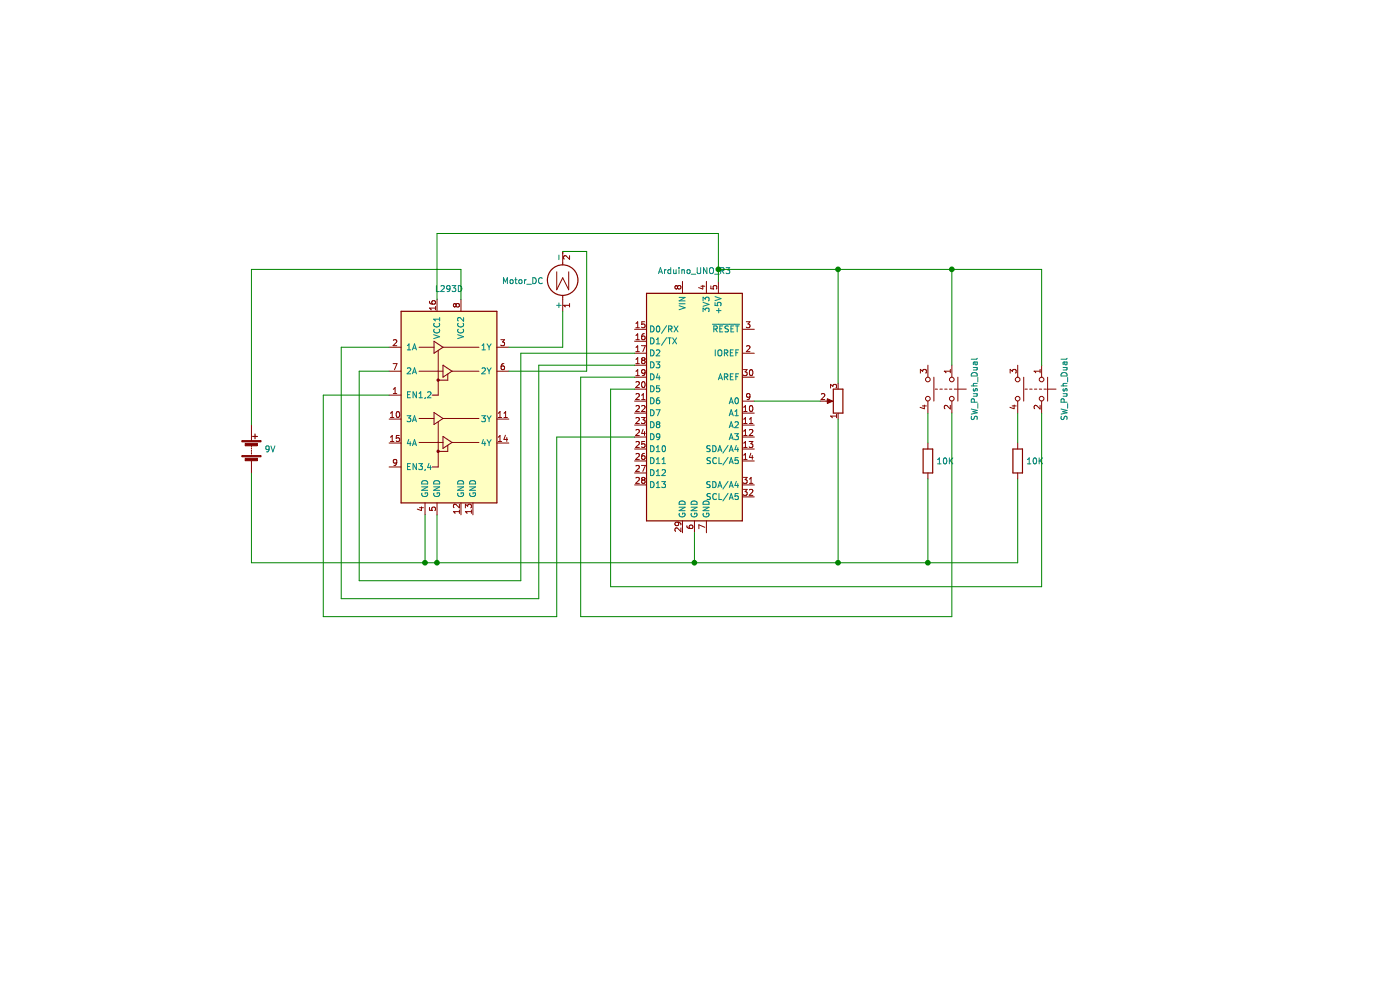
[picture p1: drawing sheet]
EESchema Schematic File Version 4
EELAYER 30 0
EELAYER END
$Descr A4 11693 8268
encoding utf-8
Sheet 1 1
Title ""
Date ""
Rev ""
Comp ""
Comment1 ""
Comment2 ""
Comment3 ""
Comment4 ""
$EndDescr
$Comp
L MCU_Module:Arduino_UNO_R3 A?
U 1 1
P 5800 3350
F 0 "A?" H 5800 4531 50  0001 C CNN
F 1 "Arduino_UNO_R3" H 5800 4439 50  0000 C CNN
F 2 "Module:Arduino_UNO_R3" H 5800 3350 50  0001 C CIN
F 3 "https://www.arduino.cc/en/Main/arduinoBoardUno" H 5800 3350 50  0001 C CNN
	1    5800 3350
	1    0    0    -1  
$EndComp
$Comp
L Driver_Motor:L293D U?
U 1 1
P 3750 3500
F 0 "U?" H 3750 4681 50  0001 C CNN
F 1 "L293D" H 3750 4589 50  0000 C CNN
F 2 "Package_DIP:DIP-16_W7.62mm" H 4000 2750 50  0001 L CNN
F 3 "http://www.ti.com/lit/ds/symlink/l293.pdf" H 3450 4200 50  0001 C CNN
	1    3750 3500
	1    0    0    -1  
$EndComp
$Comp
L Motor:Motor_DC M?
U 1 1
P 4700 2400
F 0 "M?" H 4858 2396 50  0001 L CNN
F 1 "Motor_DC" H 4858 2350 50  0000 L CNN
F 2 "" H 4700 2310 50  0001 C CNN
F 3 "~" H 4700 2310 50  0001 C CNN
	1    4700 2400
	-1   0    0    1   
$EndComp
$Comp
L Device:Battery BT?
U 1 1
P 2100 3750
F 0 "BT?" H 2208 3796 50  0001 L CNN
F 1 "9V" H 2208 3750 50  0000 L CNN
F 2 "" V 2100 3810 50  0001 C CNN
F 3 "~" V 2100 3810 50  0001 C CNN
	1    2100 3750
	1    0    0    -1  
$EndComp
$Comp
L Device:R R?
U 1 1
P 7750 3850
F 0 "R?" H 7820 3896 50  0001 L CNN
F 1 "10K" H 7820 3850 50  0000 L CNN
F 2 "" V 7680 3850 50  0001 C CNN
F 3 "~" H 7750 3850 50  0001 C CNN
	1    7750 3850
	1    0    0    -1  
$EndComp
$Comp
L Switch:SW_Push_Dual SW?
U 1 1
P 8700 3250
F 0 "SW?" H 8700 3535 50  0001 C CNN
F 1 "SW_Push_Dual" H 8700 3443 50  0000 C CNN
F 2 "" H 8700 3450 50  0001 C CNN
F 3 "~" H 8700 3450 50  0001 C CNN
	1    8700 3250
	0    1    1    0   
$EndComp
$Comp
L Device:R_POT RV?
U 1 1
P 7000 3350
F 0 "RV?" H 6931 3396 50  0001 R CNN
F 1 "R_POT" H 6931 3305 50  0001 R CNN
F 2 "" H 7000 3350 50  0001 C CNN
F 3 "~" H 7000 3350 50  0001 C CNN
	1    7000 3350
	-1   0    0    1   
$EndComp
$Comp
L Switch:SW_Push_Dual SW?
U 1 1
P 7950 3250
F 0 "SW?" H 7950 3535 50  0001 C CNN
F 1 "SW_Push_Dual" H 7950 3443 50  0000 C CNN
F 2 "" H 7950 3450 50  0001 C CNN
F 3 "~" H 7950 3450 50  0001 C CNN
	1    7950 3250
	0    1    1    0   
$EndComp
$Comp
L Device:R R?
U 1 1
P 8500 3850
F 0 "R?" H 8570 3896 50  0001 L CNN
F 1 "10K" H 8570 3850 50  0000 L CNN
F 2 "" V 8430 3850 50  0001 C CNN
F 3 "~" H 8500 3850 50  0001 C CNN
	1    8500 3850
	1    0    0    -1  
$EndComp
Wire Wire Line
	6000 2350 6000 2250
Wire Wire Line
	6000 2250 7000 2250
Wire Wire Line
	7950 2250 7950 3050
Wire Wire Line
	7950 2250 8700 2250
Wire Wire Line
	8700 2250 8700 3050
Connection ~ 7950 2250
Wire Wire Line
	8500 3450 8500 3700
Wire Wire Line
	7750 3450 7750 3700
Connection ~ 7000 2250
Wire Wire Line
	7000 2250 7950 2250
Wire Wire Line
	7000 2250 7000 3200
Wire Wire Line
	6300 3350 6850 3350
Wire Wire Line
	8500 4000 8500 4700
Wire Wire Line
	8500 4700 7750 4700
Wire Wire Line
	5800 4700 5800 4450
Wire Wire Line
	7750 4000 7750 4700
Connection ~ 7750 4700
Wire Wire Line
	7750 4700 7000 4700
Wire Wire Line
	7000 3500 7000 4700
Connection ~ 7000 4700
Wire Wire Line
	7000 4700 5800 4700
Wire Wire Line
	8700 3450 8700 4900
Wire Wire Line
	8700 4900 5100 4900
Wire Wire Line
	5100 4900 5100 3250
Wire Wire Line
	5100 3250 5300 3250
Wire Wire Line
	7950 3450 7950 5150
Wire Wire Line
	4850 5150 4850 3150
Wire Wire Line
	4850 3150 5300 3150
Wire Wire Line
	4850 5150 7950 5150
Wire Wire Line
	3550 4300 3550 4700
Wire Wire Line
	3550 4700 3650 4700
Connection ~ 5800 4700
Wire Wire Line
	3650 4300 3650 4700
Connection ~ 3650 4700
Wire Wire Line
	3650 4700 5800 4700
Wire Wire Line
	3250 3300 2700 3300
Wire Wire Line
	2700 3300 2700 5150
Wire Wire Line
	2700 5150 4650 5150
Wire Wire Line
	4650 5150 4650 3650
Wire Wire Line
	4650 3650 5300 3650
Wire Wire Line
	3250 2900 2850 2900
Wire Wire Line
	2850 2900 2850 5000
Wire Wire Line
	2850 5000 4500 5000
Wire Wire Line
	4500 5000 4500 3050
Wire Wire Line
	4500 3050 5300 3050
Wire Wire Line
	3250 3100 3000 3100
Wire Wire Line
	3000 3100 3000 4850
Wire Wire Line
	3000 4850 4350 4850
Wire Wire Line
	4350 4850 4350 2950
Wire Wire Line
	4350 2950 5300 2950
Wire Wire Line
	4250 2900 4700 2900
Wire Wire Line
	4700 2900 4700 2600
Wire Wire Line
	4250 3100 4900 3100
Wire Wire Line
	4900 3100 4900 2100
Wire Wire Line
	4900 2100 4700 2100
Wire Wire Line
	6000 2250 6000 1950
Wire Wire Line
	6000 1950 3650 1950
Wire Wire Line
	3650 1950 3650 2500
Connection ~ 6000 2250
Wire Wire Line
	3850 2500 3850 2250
Wire Wire Line
	3850 2250 2100 2250
Wire Wire Line
	2100 2250 2100 3550
Wire Wire Line
	2100 3950 2100 4700
Wire Wire Line
	2100 4700 3550 4700
Connection ~ 3550 4700
$EndSCHEMATC
